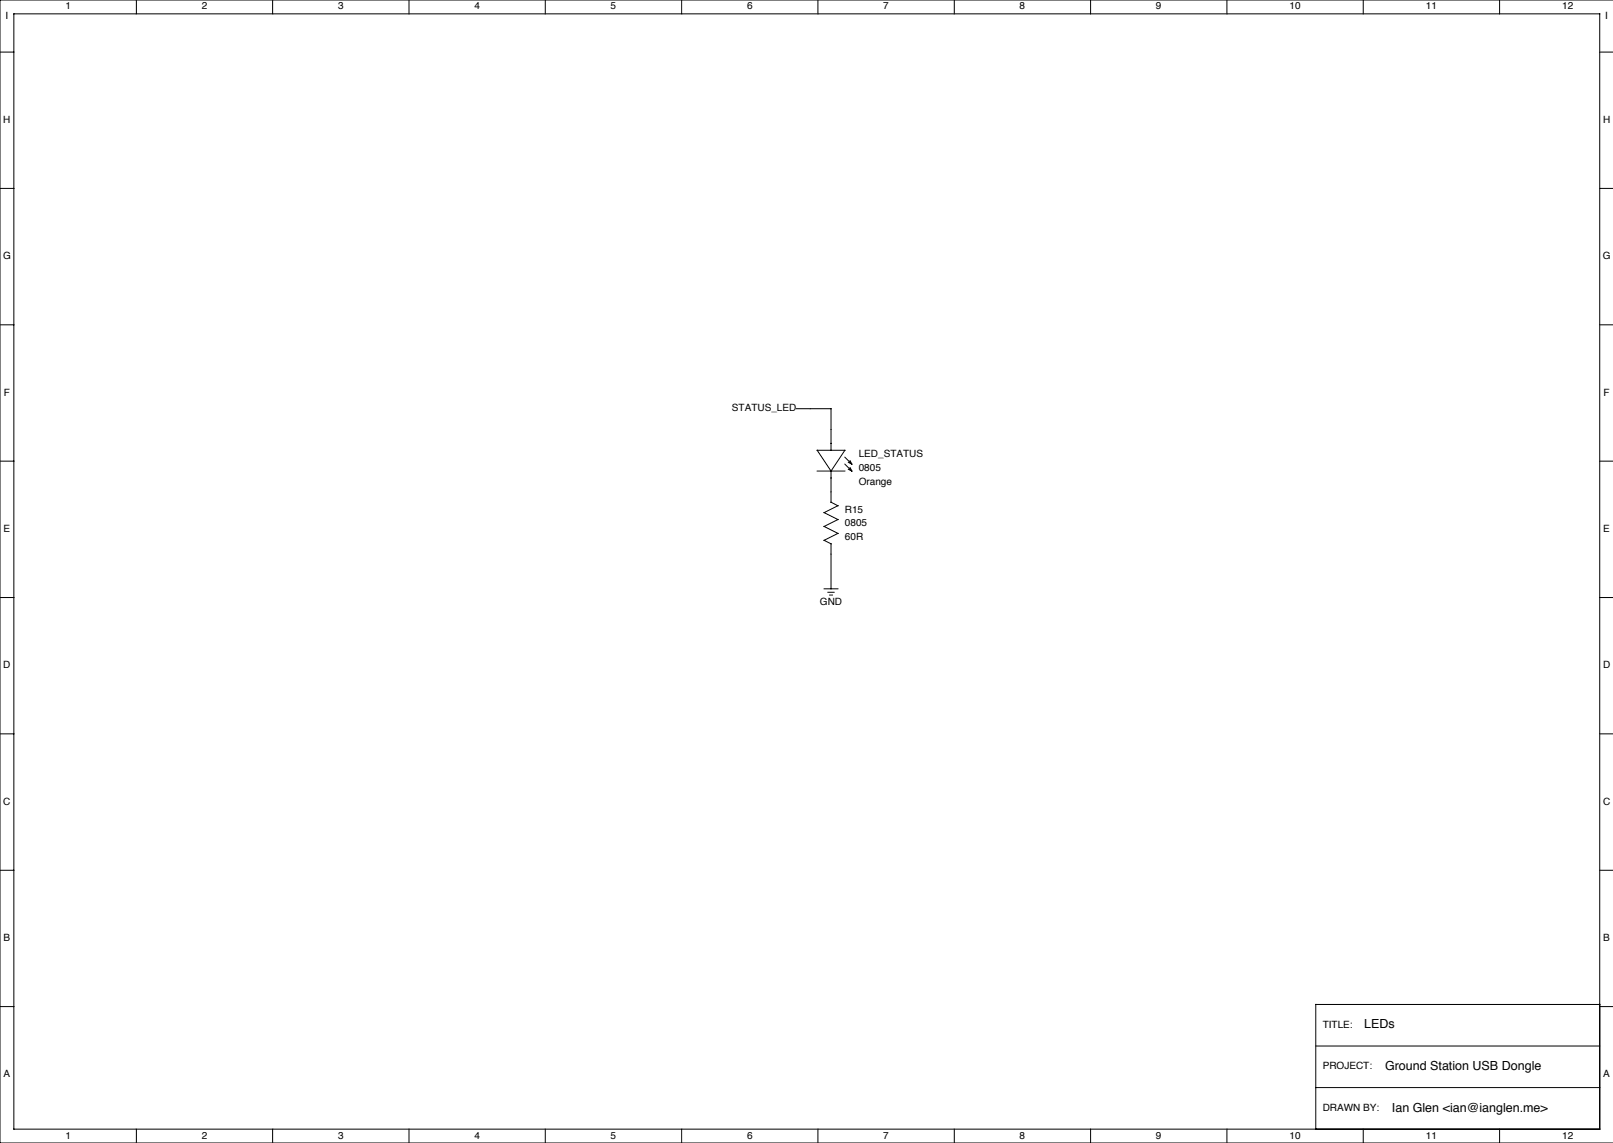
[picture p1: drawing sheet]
<svg xmlns="http://www.w3.org/2000/svg" width="592mm" height="419mm" viewBox="0 0 592 419" stroke-linecap="round" stroke-linejoin="round" font-family="sans-serif">
<g fill="none" stroke="#000" stroke-width=".37">
<path d="M0 19.1h5.1M5.1 5.1h581.6v408.9h-581.6zM50 0v5.1M100 0v5.1M150 0v5.1M200 0v5.1M250 0v5.1M300 0v5.1M350 0v5.1M400 0v5.1M450 0v5.1M500 0v5.1"/>
<path d="M550 0v5.1M586.7 19.1h5M591.7 0h-591.7v419.1h591.7M0 69.1h5.1M586.7 69.1h5M0 119.1h5.1M586.7 119.1h5M292.1 149.9h12.7v15.2M0 169.1h5.1M299.7 165.1h10.2l-5.1 7.6zM299.7 172.7h10.2M304.8 172.7v11.5"/>
<path d="M309.9 167.6l2.5 2.6M309.9 170.2l2.5 2.5M311.1 172.1l1.3 .6M311.1 169.5l1.3 .7M311.8 171.4l.6 1.3M311.8 168.9l.6 1.3M586.7 169.1h5M304.8 184.1l2.5 1.3-5 2.6 5 2.5-5 2.5 5 2.6-5 2.5 2.5 1.3v16.5M0 219.1h5.1M302.3 215.9h5M303.7 217.2h2.2M304.3 218.2h1"/>
<path d="M586.7 219.1h5M0 269.1h5.1M586.7 269.1h5M0 319.1h5.1M586.7 319.1h5M0 369.1h5.1M586.7 368.3h-104.1v45.7M586.7 369.1h5M482.6 398.8h104.1M482.6 383.5h104.1M50 414v5.1M100 414v5.1"/>
<path d="M150 414v5.1M200 414v5.1M250 414v5.1M300 414v5.1M350 414v5.1M400 414v5.1M450 414v5.1M500 414v5.1M550 414v5.1"/>
</g>
<g font-size="4.6">
<text x="500.4" y="377.1">LEDs</text>
<text x="508" y="392.4">Ground Station USB Dongle</text>
<text x="510.5" y="407.6">Ian Glen &lt;ian@ianglen.me&gt;</text>
</g>
<g font-size="3.7">
<text x="24" y="3.4">1</text>
<text x="74" y="3.5">2</text>
<text x="124" y="3.5">3</text>
<text x="174" y="3.5">4</text>
<text x="224" y="3.4">5</text>
<text x="274" y="3.5">6</text>
<text x="324" y="3.4">7</text>
<text x="374" y="3.5">8</text>
<text x="424" y="3.5">9</text>
<text x="473" y="3.5">10</text>
<text x="523" y="3.4">11</text>
<text x="573" y="3.5">12</text>
<text x="2" y="6.9">I</text>
<text x="588.8" y="6.9">I</text>
<text x="1.2" y="45">H</text>
<text x="588" y="45">H</text>
<text x="1.1" y="95.1">G</text>
<text x="587.9" y="95.1">G</text>
<text x="1.4" y="145">F</text>
<text x="588.2" y="145">F</text>
<text x="268.4" y="150.8">STATUS_LED</text>
<text x="315" y="167.6">LED_STATUS</text>
<text x="315" y="172.7">0805</text>
<text x="315" y="177.8">Orange</text>
<text x="309.9" y="188">R15</text>
<text x="1.3" y="195">E</text>
<text x="309.9" y="193">0805</text>
<text x="588.1" y="195">E</text>
<text x="309.9" y="198.1">60R</text>
<text x="300.7" y="221.9">GND</text>
<text x="1.2" y="245">D</text>
<text x="588" y="245">D</text>
<text x="1.2" y="295.1">C</text>
<text x="588" y="295.1">C</text>
<text x="1.3" y="345">B</text>
<text x="588.1" y="345">B</text>
<text x="485.1" y="376.8">TITLE:</text>
<text x="1.3" y="395">A</text>
<text x="485.1" y="392.1">PROJECT:</text>
<text x="588.1" y="395">A</text>
<text x="485.1" y="407.3">DRAWN BY:</text>
<text x="24" y="417.5">1</text>
<text x="74" y="417.5">2</text>
<text x="124" y="417.5">3</text>
<text x="174" y="417.5">4</text>
<text x="224" y="417.5">5</text>
<text x="274" y="417.5">6</text>
<text x="324" y="417.5">7</text>
<text x="374" y="417.5">8</text>
<text x="424" y="417.5">9</text>
<text x="473" y="417.5">10</text>
<text x="523" y="417.5">11</text>
<text x="573" y="417.5">12</text>
</g>
</svg>
